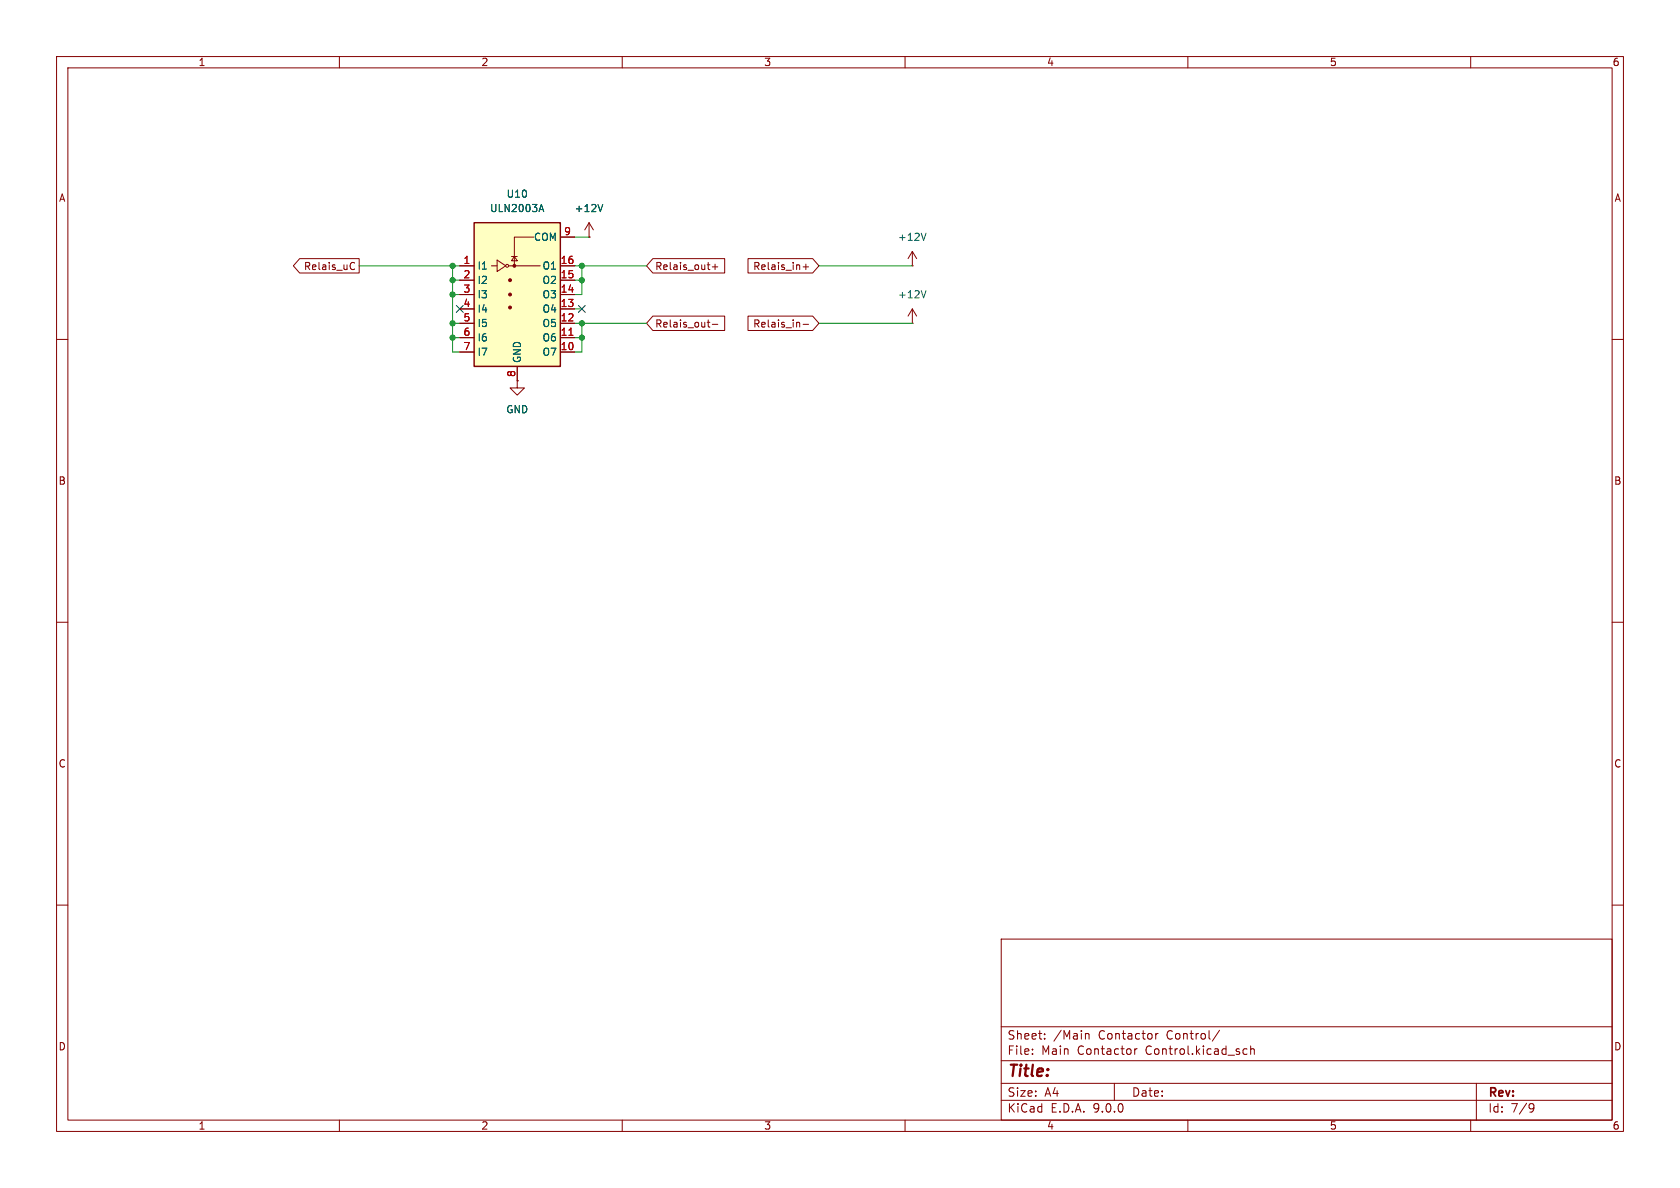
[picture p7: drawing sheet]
<svg xmlns="http://www.w3.org/2000/svg" width="297mm" height="210mm" viewBox="0 0 297 210" stroke-linecap="round" stroke-linejoin="round" font-family="sans-serif">
<g fill="none" stroke="#840000" stroke-width=".18">
<path d="M10 10h277v190h-277zM12 12h273v186h-273zM60 10v2M110 10v2M160 10v2M210 10v2M260 10v2M104.1 39.4l-.7 1.2M104.1 39.4l.8 1.2M104.1 39.4v2.5M104.1 41.9h.1M161.3 57.2h.1"/>
<path d="M161.3 47h.1M161.3 54.6l-.8 1.3M161.3 54.6l.8 1.3M161.3 44.5v2.5M161.3 54.6v2.6M161.3 44.5l-.8 1.2M161.3 44.5l.8 1.2M10 60h2M91.4 67.3v1.3h1.3l-1.3 1.3-1.2-1.3h1.2M91.4 67.3h.1M285 60h2M10 110h2"/>
<path d="M285 110h2M10 160h2M177 166h108v32h-108zM285 160h2M60 198v2M110 198v2M160 198v2M177 194.5h108M177 191.5h108M177 187.5h108M177 181.5h108M182.5 186.3v.1"/>
<path d="M182.5 185.5v.1M184.7 183.6v.1M184.7 182.8v.1M191.9 182.8l.2-.1 .4 .1v.9M197 191.5v3M200.6 185.4v1M201 185.4l-.3 .1-.1 .2M204.3 182.7v1M204.7 182.7l-.2 .1-.2 .2M210 198v2M215.6 182.1l-1.3 2M219.8 186.3l.2 .1 .5-.1"/>
<path d="M220.5 185.5l-.5-.1-.2 .1M221.1 185.5l.2-.1 .4 .1v.9M221.1 184.9v1.5M260 198v2M261 191.5v6.5M270.6 195.1l.5 .1a.99 .99 0 0 1-.4 1.4h-.2M271.2 195.7l-.3 .3h-.3"/>
</g>
<path d="M106.6 36.1l-.5 1.3M163.7 51.4l-.4 1.2M163.7 41.2l-.4 1.3" fill="none" stroke="#006464" stroke-width=".18"/>
<path d="M83.8 39.4h15.3v25.4h-15.3z" fill="#ffffc2"/>
<path d="M83.8 39.4h15.3v25.4h-15.3z" fill="none" stroke="#840000" stroke-width=".25"/>
<g fill="none" stroke="#840000" stroke-width=".18">
<path d="M53 45.7h10.5v2.6h-10.5l-1.1-1.3zM62.3 46.4l.4 .1M62.7 47.5l-.4 .2M81.3 47h2.5M81.3 49.5h2.5M81.3 52.1h2.5M81.3 54.6h2.5M81.3 57.2h2.5M81.3 59.7h2.5M86.9 47h1M87.9 46l1.5 1-1.5 1zM89.9 47h5.6"/>
<path d="M90.4 45.3h1M90.9 45.3l.5 .8h-1zM94.4 41.9h-3.5v5.1M99.1 47h2.5M99.1 49.5h2.5M99.1 52.1h2.5M99.1 54.6h2.5M99.1 57.2h2.5M99.1 59.7h2.5M99.1 41.9h2.5M104.1 41.9h.1M115.4 45.7h12.7v2.6h-12.7l-1.1-1.3z"/>
<path d="M115.4 55.9h12.7v2.5h-12.7l-1.1-1.2zM125 57h.5M125.2 57.6l.3 .2M125.9 47.2h1M125.9 57.3h1M126.4 46.7v1M132.2 55.9h11.5l1.1 1.3-1.1 1.2h-11.5zM132.2 45.7h11.5l1.1 1.3-1.1 1.3h-11.5zM142 47.2h.9M142 57.3h.9M142.5 46.7v1M81.3 62.2h2.5"/>
<path d="M91.4 67.3h.1M91.4 64.8v2.5M99.1 62.2h2.5"/>
<circle cx="89.7" cy="47" r=".25"/>
</g>
<g fill="#840000" stroke="#840000" stroke-width=".18">
<circle cx="90.2" cy="49.5" r=".25"/>
<circle cx="90.2" cy="52.1" r=".25"/>
<circle cx="90.2" cy="54.4" r=".25"/>
<circle cx="90.9" cy="47" r=".25"/>
</g>
<path d="M100.6 59.3h.7" fill="none" stroke="#a90000" stroke-width=".18"/>
<path d="M95.4 37h.6M95.7 36.1l.4 1.3M106.6 36.1l-.5 1.3" fill="none" stroke="#006464" stroke-width=".18"/>
<g fill="none" stroke="#009600" stroke-width=".18">
<path d="M63.5 47h17.8M80 57.2h1.3M80 49.5h1.3M80 52.1h1.3M80 47v15.2h1.3M80 59.7h1.3M101.6 57.2h12.7M101.6 47h12.7M101.6 41.9h2.5M101.6 49.5h1.3M101.6 54.6h1.3M101.6 59.7h1.3"/>
<path d="M102.9 47v5.1h-1.3M102.9 57.2v5h-1.3M144.8 57.2h16.5M144.8 47h16.5"/>
</g>
<path d="M80.7 54l1.2 1.2M81.9 54l-1.2 1.2M102.3 54l1.2 1.2M103.5 54l-1.2 1.2" fill="none" stroke="#000084" stroke-width=".18"/>
<g fill="#009600" stroke="#009600" stroke-width=".18">
<circle cx="102.9" cy="49.5" r=".46"/>
<circle cx="102.9" cy="47" r=".46"/>
<circle cx="102.9" cy="59.7" r=".46"/>
<circle cx="102.9" cy="57.2" r=".46"/>
<circle cx="80" cy="52.1" r=".46"/>
<circle cx="80" cy="59.7" r=".46"/>
<circle cx="80" cy="49.5" r=".46"/>
<circle cx="80" cy="47" r=".46"/>
<circle cx="80" cy="57.2" r=".46"/>
</g>
<text font-size="2.8" fill="#840000" x="178" y="190.9">Title:</text>
<g font-size="2.1" fill="#840000">
<text x="178" y="184">Sheet:</text>
<text x="186.2" y="184">/Main</text>
<text x="194.2" y="184">Contactor</text>
<text x="206.4" y="184">Control/</text>
<text x="178" y="186.7">File:</text>
<text x="184.1" y="186.7">Main</text>
<text x="190.5" y="186.7">Contactor</text>
<text x="202.7" y="186.7">Control.kicad_sch</text>
<text x="178" y="196.9">KiCad</text>
<text x="178" y="194.1">Size:</text>
<text x="184.7" y="194.1">A4</text>
<text x="185.7" y="196.9">E.D.A.</text>
<text x="193.3" y="196.9">9.0.0</text>
<text x="200" y="194.1">Date:</text>
<text x="263" y="194.3">Rev:</text>
<text x="263" y="196.9">Id:</text>
<text x="267.1" y="196.9">7/9</text>
</g>
<g font-size="1.8" fill="#840000">
<text x="35" y="11.9">1</text>
<text x="85" y="11.9">2</text>
<text x="135" y="11.9">3</text>
<text x="185" y="11.9">4</text>
<text x="235" y="11.9">5</text>
<text x="285" y="11.9">6</text>
<text x="10.3" y="35.9">A</text>
<text x="285.3" y="35.9">A</text>
<text x="53.6" y="47.9">Relais_uC</text>
<text x="115.7" y="47.9">Relais_out+</text>
<text x="133" y="47.9">Relais_in+</text>
<text x="115.7" y="58.1">Relais_out-</text>
<text x="133" y="58.1">Relais_in-</text>
<text x="10.3" y="85.9">B</text>
<text x="285.3" y="85.9">B</text>
<text x="10.3" y="135.9">C</text>
<text x="285.3" y="135.9">C</text>
<text x="10.3" y="185.9">D</text>
<text x="285.3" y="185.9">D</text>
<text x="35" y="199.9">1</text>
<text x="85" y="199.9">2</text>
<text x="135" y="199.9">3</text>
<text x="185" y="199.9">4</text>
<text x="235" y="199.9">5</text>
<text x="285" y="199.9">6</text>
</g>
<g font-size="1.8" fill="#006464">
<text x="89.5" y="35.2">U10</text>
<text x="86.5" y="37.7">ULN2003A</text>
<text x="101.5" y="37.7">+12V</text>
<text x="84.3" y="47.9">I1</text>
<text x="94.3" y="42.8">COM</text>
<text x="95.8" y="47.9">O1</text>
<text x="158.6" y="42.8">+12V</text>
<text x="84.3" y="50.4">I2</text>
<text x="84.3" y="52.9">I3</text>
<text x="95.8" y="50.4">O2</text>
<text x="95.8" y="52.9">O3</text>
<text x="158.6" y="52.9">+12V</text>
<text x="84.3" y="55.5">I4</text>
<text x="84.3" y="58">I5</text>
<text x="95.8" y="55.5">O4</text>
<text x="95.8" y="58">O5</text>
<text x="84.3" y="60.6">I6</text>
<text x="84.3" y="63.1">I7</text>
<text x="92.3" y="64.3" transform="rotate(-90 92.3 64.3)">GND</text>
<text x="95.8" y="60.6">O6</text>
<text x="95.8" y="63.1">O7</text>
<text x="89.4" y="73.3">GND</text>
</g>
<g font-size="1.8" fill="#a90000">
<text x="99.6" y="41.7">9</text>
<text x="81.8" y="46.7">1</text>
<text x="99" y="46.7">16</text>
<text x="81.8" y="49.3">2</text>
<text x="81.8" y="51.8">3</text>
<text x="99" y="49.3">15</text>
<text x="99" y="51.8">14</text>
<text x="81.8" y="54.4">4</text>
<text x="81.8" y="56.9">5</text>
<text x="81.8" y="59.4">6</text>
<text x="99" y="54.4">13</text>
<text x="99" y="56.9">12</text>
<text x="99" y="59.4">11</text>
<text x="81.8" y="62">7</text>
<text x="99" y="62">10</text>
<text x="91.2" y="66.7" transform="rotate(-90 91.2 66.7)">8</text>
</g>
</svg>
